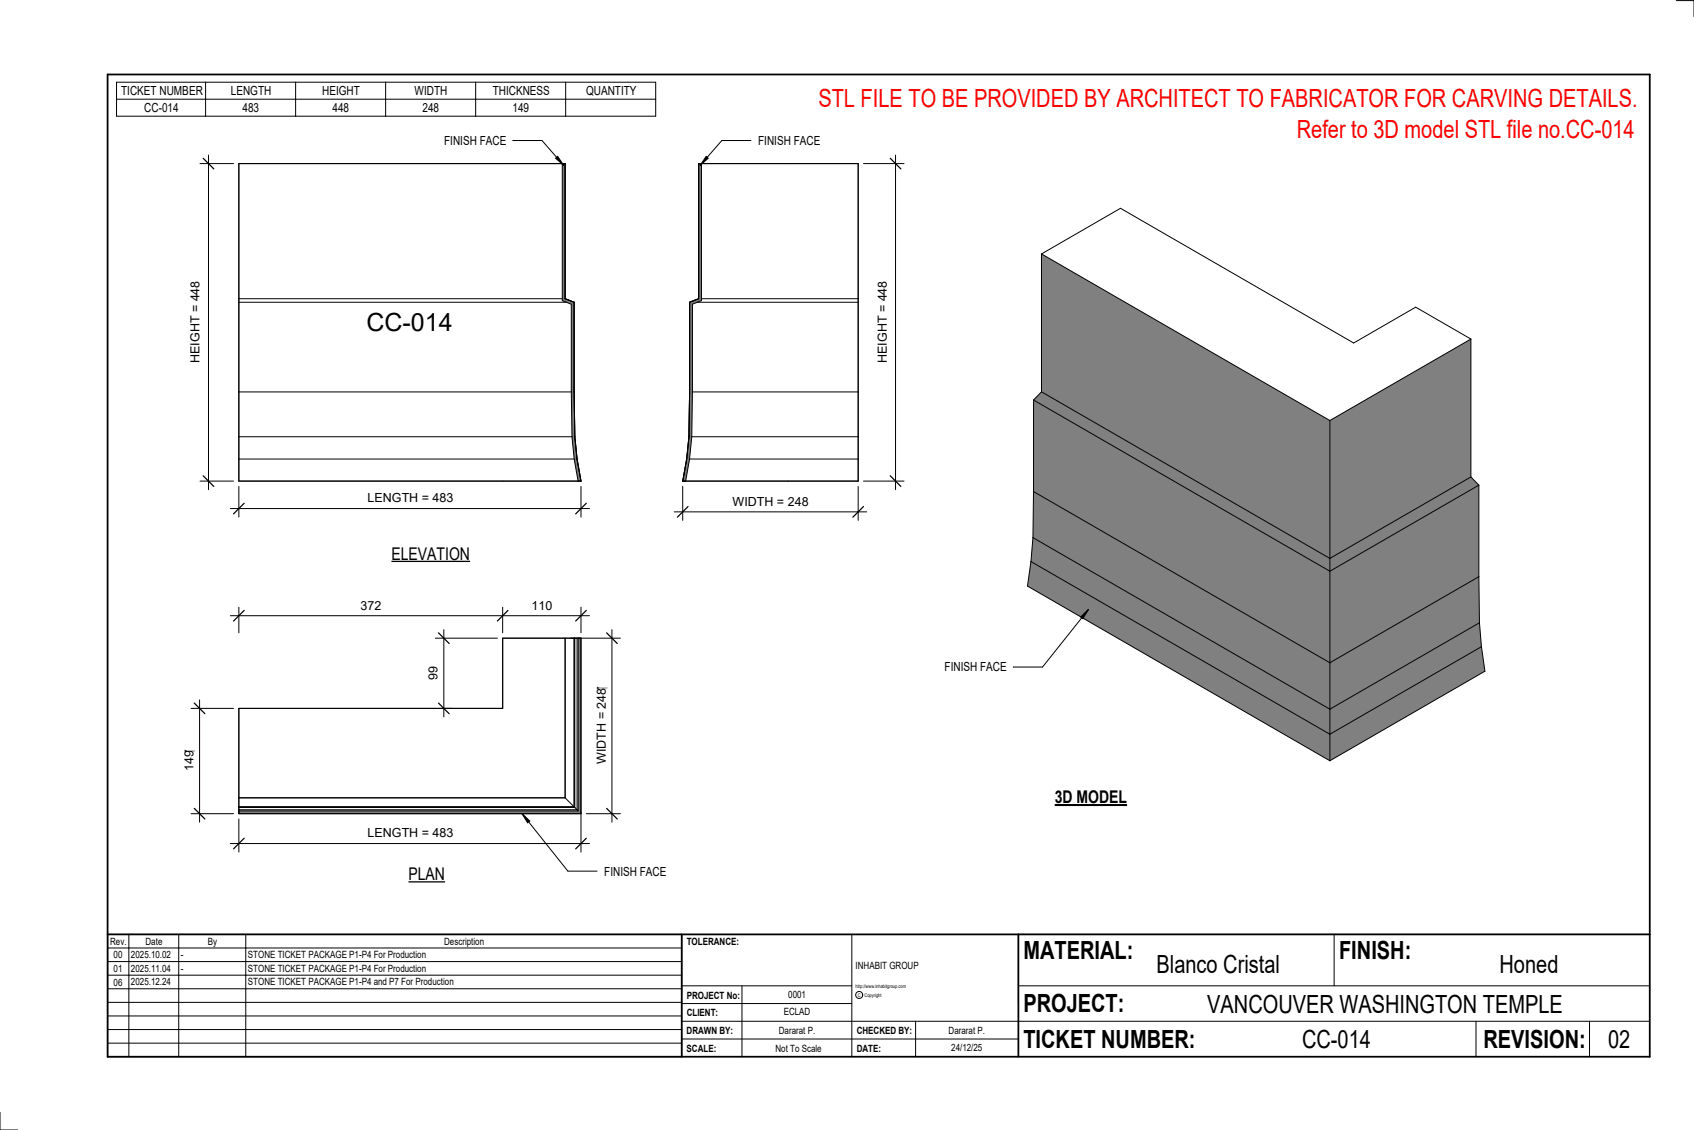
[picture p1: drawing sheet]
<svg xmlns="http://www.w3.org/2000/svg" width="914mm" height="610mm" viewBox="0 0 914 610" stroke-linecap="round" stroke-linejoin="round" font-family="sans-serif">
<path d="M129 437h183v-93h2v95h-185z" fill="#7c7c7c"/>
<path d="M305 344v86M310 344v91h-181M310 344v92h-181M311 344v93h-182M312 344v93M129 382h142v-38h43v95h-185zM129 430h176M129 437h183M305 430l7 7" fill="none" stroke="#000" stroke-width=".54"/>
<path d="M377 88h2v74l-5 2-1 72-1 12-2 12h-1l2-12 1-12v-73l5-2z" fill="#7c7c7c"/>
<path d="M377 88h86v172h-94l2-12 1-12v-73l5-2zM379 88v74l-5 2v47M376 163h87M379 161h84M374 211h89M374 211l-1 25M373 236l-1 12-2 12M373 236h90M369 259h.1M372 248h91" fill="none" stroke="#000" stroke-width=".54"/>
<path d="M304 88h1v73l5 2v73l1 12 3 12h-2l-2-12-1-12-1-72-4-2z" fill="#7c7c7c"/>
<path d="M129 88h176v73l5 2v73l1 12 3 12h-185zM304 88v74l4 2v47M129 163h177M129 161h175M129 211h179M308 211l1 25M129 236h180M309 236l1 12 2 12M129 248h181" fill="none" stroke="#000" stroke-width=".54"/>
<g fill="#808080">
<path d="M718 308l80-46v49l-80 47z"/>
<path d="M718 396l82-47 2 13-84 48z"/>
<path d="M718 383l81-47 1 13-82 47z"/>
<path d="M718 358l80-47 1 25-81 47z"/>
<path d="M558 216l160 92v50l-160-93z"/>
<path d="M556 303l162 93v14l-163-94z"/>
<path d="M558 290l160 93v13l-162-93z"/>
<path d="M558 265l160 93v25l-160-93z"/>
<path d="M718 227l76-44v74l-76 44z"/>
<path d="M718 301l76-44 4 5-80 46z"/>
<path d="M562 137l156 90v74l-156-90z"/>
<path d="M562 211l156 90v7l-160-92z"/>
</g>
<g fill="none" stroke="#000" stroke-width=".54">
<path d="M562 137l43-25 126 73 33-19 30 17M562 137v74M562 137l156 90M794 183v74M794 183l-76 44M558 216v49M558 216l160 92 80-46M562 211l-4 5M562 211l156 90 76-44M718 227v183M794 257l4 5M558 265v25"/>
<path d="M558 265l160 93 80-47M798 262v49M558 290l-2 13M558 290l160 93 81-47M556 303l-1 13 163 94M556 303l162 93 82-47M798 311l1 25M799 336l1 13M800 349l2 13-84 48M314 438v22M124 455h194M129 442v18"/>
</g>
<path d="M132 452l-6 6M316 452l-5 6" fill="none" stroke="#000" stroke-width=".67"/>
<path d="M198 446h46v7h-46z" fill="#fff"/>
<path d="M330 340v104M308 344h27M316 439h19" fill="none" stroke="#000" stroke-width=".54"/>
<path d="M327 341l6 6M327 436l6 6" fill="none" stroke="#000" stroke-width=".67"/>
<g fill="#fff">
<path d="M321 371h7v41h-7z"/>
<path d="M321 371h7z"/>
</g>
<path d="M108 378v66M103 382h23M103 439h23" fill="none" stroke="#000" stroke-width=".54"/>
<path d="M105 379l6 6M105 436l6 6" fill="none" stroke="#000" stroke-width=".67"/>
<g fill="#fff">
<path d="M98 405h8v11h-8z"/>
<path d="M98 405h8z"/>
</g>
<path d="M124 332h194M129 328v13M271 328v13M314 328v13" fill="none" stroke="#000" stroke-width=".54"/>
<path d="M132 329l-6 6M274 329l-6 6M316 329l-5 6" fill="none" stroke="#000" stroke-width=".67"/>
<g fill="#fff">
<path d="M195 323h11v7h-11z"/>
<path d="M287 323h11v7h-11z"/>
</g>
<path d="M240 340v47M235 344h33M238 382h6" fill="none" stroke="#000" stroke-width=".54"/>
<path d="M237 341l5 6M237 379l5 6" fill="none" stroke="#000" stroke-width=".67"/>
<path d="M230 360h8v7h-8z" fill="#fff"/>
<path d="M364 276h104M369 262v19M463 262v19" fill="none" stroke="#000" stroke-width=".54"/>
<path d="M371 273l-5 6M466 273l-6 6" fill="none" stroke="#000" stroke-width=".67"/>
<path d="M395 267h41v7h-41z" fill="#fff"/>
<path d="M466 88h22M483 84v180M466 260h22" fill="none" stroke="#000" stroke-width=".54"/>
<path d="M481 85l5 6M481 257l5 5" fill="none" stroke="#000" stroke-width=".67"/>
<path d="M473 152h7v44h-7z" fill="#fff"/>
<path d="M108 88h18M113 84v180M108 260h18" fill="none" stroke="#000" stroke-width=".54"/>
<path d="M110 85l5 6M110 257l5 5" fill="none" stroke="#000" stroke-width=".67"/>
<path d="M102 152h7v44h-7z" fill="#fff"/>
<path d="M124 274h194M129 262v17M314 262v17" fill="none" stroke="#000" stroke-width=".54"/>
<path d="M132 271l-6 6M316 271l-5 6" fill="none" stroke="#000" stroke-width=".67"/>
<g fill="#fff">
<path d="M198 265h46v8h-46z"/>
<path d="M198 166h47v15h-47z"/>
</g>
<g fill="none" stroke="#000" stroke-width=".54">
<path d="M905 0h9v9M460 504v66M720 504v28M891 504h-341v37M368 532h92M401 532v38M550 532h341M368 551h523M368 541h92M494 551v19M797 551v19M858 551v19"/>
<path d="M368 561h182M0 600v10h10"/>
<circle cx="464" cy="537" r="1.9"/>
</g>
<path d="M58 40h833v530h-833zM58 504h833M368 504v66M550 504v66" fill="none" stroke="#000" stroke-width=".96"/>
<g fill="#fff">
<path d="M652 534h192v15h-192z"/>
<path d="M513 562h17v6h-17z"/>
<path d="M425 533h10v6h-10z"/>
<path d="M423 543h15v6h-15z"/>
<path d="M420 553h20v6h-20z"/>
<path d="M624 513h68v15h-68z"/>
<path d="M809 513h33v15h-33z"/>
<path d="M512 553h20v6h-20z"/>
<path d="M703 553h37v15h-37z"/>
<path d="M442 45h443v16h-443z"/>
<path d="M868 553h12v15h-12z"/>
<path d="M61 512h5v6h-5z"/>
<path d="M61 520h5v6h-5z"/>
<path d="M61 527h5v6h-5z"/>
</g>
<path d="M63 44h291v19h-291zM63 54h291M111 44v19M160 44v19M208 44v19M257 44v19M305 44v19" fill="none" stroke="#000" stroke-width=".54"/>
<path d="M211 293h43v11h-43z" fill="#fff"/>
<path d="M211 303h43" fill="none" stroke="#000" stroke-width=".69" stroke-linecap="butt"/>
<path d="M220 466h20v11h-20z" fill="#fff"/>
<path d="M220 476h20" fill="none" stroke="#000" stroke-width=".69" stroke-linecap="butt"/>
<path d="M569 424h40v12h-40z" fill="#fff"/>
<path d="M569 434h39" fill="none" stroke="#000" stroke-width="1.1" stroke-linecap="butt"/>
<path d="M700 62h184v15h-184z" fill="#fff"/>
<g fill="none" stroke="#000" stroke-width=".54">
<path d="M277 76h16l11 13M300 85l1-1 3 5zM58 504h310v66h-310zM58 519h310M58 511h310M70 504v66M96 504v66M133 504v66M58 533h310M58 526h310M58 555h310M58 548h310"/>
<path d="M58 541h310M58 563h310"/>
</g>
<path d="M300 85l1-1 3 5z" fill="#000"/>
<path d="M240 72h33v8h-33z" fill="#fff"/>
<path d="M381 84l1 1-4 4z" fill="#000"/>
<path d="M405 76h-15l-12 13M381 84l1 1-4 4z" fill="none" stroke="#000" stroke-width=".54"/>
<path d="M409 72h33v8h-33z" fill="#fff"/>
<path d="M282 439l4 4-1 1z" fill="#000"/>
<path d="M282 439l4 4-1 1zM282 439l25 31h15" fill="none" stroke="#000" stroke-width=".54"/>
<path d="M326 466h33v8h-33z" fill="#fff"/>
<path d="M583 333l4-4-2 5zM587 329l-24 31h-16" fill="none" stroke="#000" stroke-width=".54"/>
<path d="M583 333l4-4-2 5z" fill="#000"/>
<path d="M510 356h33v8h-33z" fill="#fff"/>
<g font-size="13.5" fill="#f00">
<text x="442" y="58">STL FILE TO BE PROVIDED BY ARCHITECT TO FABRICATOR FOR CARVING DETAILS.</text>
<text x="700" y="75">Refer to 3D model STL file no.CC-014</text>
</g>
<g font-size="13.5">
<text x="198" y="179">CC-014</text>
<text x="552" y="517">MATERIAL:</text>
<text x="723" y="517">FINISH:</text>
<text x="624" y="525">Blanco Cristal</text>
<text x="809" y="525">Honed</text>
<text x="552" y="546">PROJECT:</text>
<text x="652" y="546">VANCOUVER WASHINGTON TEMPLE</text>
<text x="552" y="565">TICKET NUMBER:</text>
<text x="703" y="565">CC-014</text>
<text x="801" y="565">REVISION:</text>
<text x="868" y="565">02</text>
</g>
<g font-size="9.4">
<text x="211" y="302">ELEVATION</text>
<text x="569" y="433">3D MODEL</text>
<text x="220" y="475">PLAN</text>
</g>
<g font-size="6.7">
<text x="65" y="51">TICKET NUMBER</text>
<text x="125" y="51">LENGTH</text>
<text x="174" y="51">HEIGHT</text>
<text x="224" y="51">WIDTH</text>
<text x="266" y="51">THICKNESS</text>
<text x="316" y="51">QUANTITY</text>
<text x="78" y="60">CC-014</text>
<text x="131" y="60">483</text>
<text x="179" y="60">448</text>
<text x="228" y="60">248</text>
<text x="277" y="60">149</text>
<text x="240" y="78">FINISH FACE</text>
<text x="409" y="78">FINISH FACE</text>
<text x="108" y="196" transform="rotate(-90 108 196)">HEIGHT = 448</text>
<text x="479" y="196" transform="rotate(-90 479 196)">HEIGHT = 448</text>
<text x="198" y="271">LENGTH = 483</text>
<text x="395" y="273">WIDTH = 248</text>
<text x="195" y="329">372</text>
<text x="287" y="329">110</text>
<text x="510" y="362">FINISH FACE</text>
<text x="236" y="367" transform="rotate(-90 236 367)">99</text>
<text x="327" y="371" transform="rotate(-90 327 371)">⁬</text>
<text x="104" y="405" transform="rotate(-90 104 405)">⁬</text>
<text x="327" y="412" transform="rotate(-90 327 412)">WIDTH = 248</text>
<text x="104" y="416" transform="rotate(-90 104 416)">149</text>
<text x="198" y="452">LENGTH = 483</text>
<text x="326" y="472">FINISH FACE</text>
</g>
<g font-size="5.4">
<text x="59" y="510">Rev.</text>
<text x="79" y="510">Date</text>
<text x="112" y="510">By</text>
<text x="240" y="510">Description</text>
<text x="371" y="510">TOLERANCE:</text>
<text x="61" y="517">00</text>
<text x="71" y="517">2025.10.02</text>
<text x="98" y="517">-</text>
<text x="134" y="517">STONE TICKET PACKAGE P1-P4 For Production</text>
<text x="61" y="525">01</text>
<text x="71" y="524">2025.11.04</text>
<text x="98" y="524">-</text>
<text x="134" y="524">STONE TICKET PACKAGE P1-P4 For Production</text>
<text x="462" y="523">INHABIT GROUP</text>
<text x="61" y="532">06</text>
<text x="71" y="532">2025.12.24</text>
<text x="134" y="532">STONE TICKET PACKAGE P1-P4 and P7 For Production</text>
<text x="371" y="539">PROJECT No:</text>
<text x="425" y="538">0001</text>
<text x="371" y="548">CLIENT:</text>
<text x="423" y="548">ECLAD</text>
<text x="371" y="558">DRAWN BY:</text>
<text x="420" y="558">Dararat P.</text>
<text x="462" y="558">CHECKED BY:</text>
<text x="512" y="558">Dararat P.</text>
<text x="371" y="567">SCALE:</text>
<text x="419" y="567">Not To Scale</text>
<text x="462" y="567">DATE:</text>
<text x="513" y="567">24/12/25</text>
</g>
<g font-size="2.7">
<text x="462" y="533">http://www.inhabitgroup.com</text>
<text x="463" y="538">C</text>
<text x="467" y="538">Copyright</text>
</g>
</svg>
